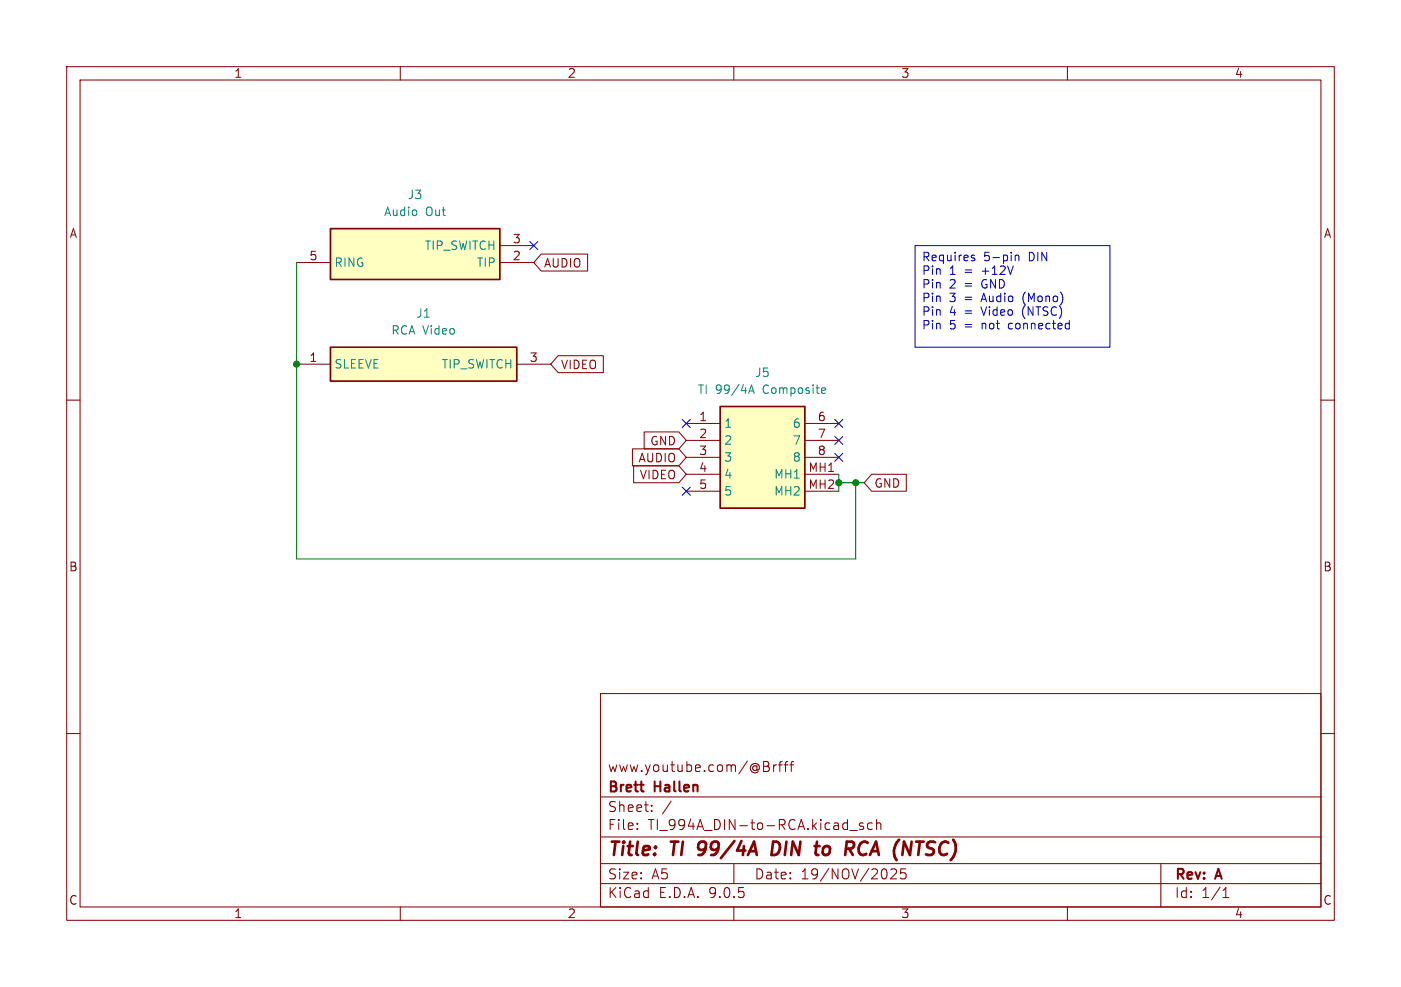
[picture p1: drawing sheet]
<svg xmlns="http://www.w3.org/2000/svg" width="210mm" height="148mm" viewBox="0 0 210 148" stroke-linecap="round" stroke-linejoin="round" font-family="sans-serif">
<g fill="none" stroke="#840000" stroke-width=".15">
<path d="M10 10h190v128h-190zM12 12h186v124h-186zM60 10v2M110 10v2M160 10v2M10 60h2M198 60h2M10 110h2M90 104h108v32h-108zM90 119.5h108M115.2 115v.5M116 114.7v1"/>
<path d="M116.4 114.7l-.3 .1-.1 .2M116.7 114.7h.5M117.2 114.2l-.2 .1-.1 .1v1.3M117.5 114.7h.6M118.1 114.2l-.3 .1-.1 .1v1.3M118.4 114.7h.6M119 114.2l-.3 .1-.1 .1v1.3M198 110h2M60 136v2M90 132.5h108M90 129.5h108M90 125.5h108"/>
<path d="M95.5 124.2v.2M95.5 123.5v.1M97.7 121.5v.2M97.7 120.8v.1M100.6 120.1l-1.3 1.9M110 136v2M110 129.5v3M127.4 124.5h1.1M129.4 123.5l-.4-.1-.2 .2 .1 .2 .5 .2v.3h-.6M130.8 123.5l-.5-.1-.3 .3v.4l.2 .2h.6M131.4 123.5a.37 .37 0 0 1 .6 .1v.8M131.4 122.9v1.5"/>
<path d="M133.5 130.4l.3-.1 .5 .1a.41 .41 0 0 1 0 .5l-.8 .9h.9M135.8 130.3h-.8v.7l.2-.1h.5l.1 .2v.5l-.3 .2h-.3l-.2-.2M160 136v2M174 129.5v6.5M183.3 134.6h.9M183.3 133.5l.5-.4v1.5"/>
</g>
<path d="M104.7 128.2h.4M104.8 126.4l-.1 .2v.7M116.6 126.3l-.7-.1-.3 2h.5l.5-.3M124.1 126.9a.62 .62 0 0 0-.7 .4v.7a.52 .52 0 0 0 .7 .1M129.2 126.3a1.28 1.28 0 0 0-.2 1.8l.3 .1" fill="none" stroke="#840000" stroke-width=".4"/>
<path d="M49.5 52.1h28v5.1h-28z" fill="#ffffc2"/>
<path d="M49.5 52.1h28v5.1h-28z" fill="none" stroke="#840000" stroke-width=".25"/>
<path d="M44.4 54.6h5.1M77.5 54.6h5" fill="none" stroke="#840000" stroke-width=".15"/>
<path d="M107.9 61h12.7v15.2h-12.7z" fill="#ffffc2"/>
<path d="M107.9 61h12.7v15.2h-12.7z" fill="none" stroke="#840000" stroke-width=".25"/>
<path d="M102.9 63.5h5M102.9 66h5M102.9 68.6h5M102.9 71.1h5M102.9 73.7h5M120.6 63.5h5.1M120.6 66h5.1M120.6 68.6h5.1M120.6 71.1h5.1M120.6 73.7h5.1" fill="none" stroke="#840000" stroke-width=".15"/>
<path d="M112.2 59l.4-1.3 .5 1.3M112.3 58.6h.6M123.3 58.2h.4l.1 .3-.6 .1M123.7 58.9l-.4 .1" fill="none" stroke="#008484" stroke-width=".15"/>
<path d="M49.5 34.3h25.4v7.6h-25.4z" fill="#ffffc2"/>
<path d="M49.5 34.3h25.4v7.6h-25.4z" fill="none" stroke="#840000" stroke-width=".25"/>
<path d="M44.4 39.4h5.1M74.9 39.4h5.1M74.9 36.8h5.1M81.1 38.1h7v2.5h-7l-1.1-1.2zM83.7 53.3h6.7v2.6h-6.7l-1.2-1.3zM94.8 67.3h7l1.1 1.3-1.1 1.3h-7zM95 69.8h6.8l1.1 1.3-1.1 1.3h-6.8zM96.6 64.8h5.2l1.1 1.2-1.1 1.3h-5.2zM130.7 71.1h5.2v2.6h-5.2l-1.2-1.3z" fill="none" stroke="#840000" stroke-width=".15"/>
<path d="M44.4 39.4v44.4h83.9v-11.4M125.7 71.1v2.6M125.7 72.4h3.8" fill="none" stroke="#008400" stroke-width=".15"/>
<path d="M79.4 36.2l1.2 1.2M80.6 36.2l-1.2 1.2M102.3 73.1l1.2 1.2M102.3 62.9l1.2 1.2M103.5 73.1l-1.2 1.2M103.5 62.9l-1.2 1.2M125.1 65.4l1.2 1.2M125.1 68l1.2 1.2M125.1 62.9l1.2 1.2M126.3 65.4l-1.2 1.2M126.3 68l-1.2 1.2M126.3 62.9l-1.2 1.2" fill="none" stroke="#000084" stroke-width=".15"/>
<path d="M137.2 36.8h29.2v15.3h-29.2zM145.7 38.6l.3 .1 .1 .2v.1l-.4 .1M145.7 38.3h.4M152.2 38.4l.2-.1h.3v.8M152.2 38.3v.8" fill="none" stroke="#0000c2" stroke-width=".15"/>
<g fill="#008400" stroke="#008400" stroke-width=".15">
<circle cx="44.4" cy="54.6" r=".46"/>
<circle cx="128.3" cy="72.4" r=".46"/>
<circle cx="125.7" cy="72.4" r=".46"/>
</g>
<g font-size="2.8" fill="#840000">
<text x="91" y="128.9">Title:</text>
<text x="100.7" y="128.9">TI</text>
<text x="105.5" y="128.9">99/4A</text>
<text x="117.3" y="128.9">DIN</text>
<text x="124.7" y="128.9">to</text>
<text x="130" y="128.9">RCA</text>
<text x="138" y="128.9">(NTSC)</text>
</g>
<g font-size="2.1" fill="#840000">
<text x="91" y="119.2">Brett</text>
<text x="91" y="116">www.youtube.com/@Brfff</text>
<text x="98.2" y="119.2">Hallen</text>
<text x="91" y="124.7">File:</text>
<text x="91" y="122">Sheet:</text>
<text x="97.1" y="124.7">TI_994A_DIN-to-RCA.kicad_sch</text>
<text x="91" y="134.9">KiCad</text>
<text x="91" y="132.1">Size:</text>
<text x="97.7" y="132.1">A5</text>
<text x="98.7" y="134.9">E.D.A.</text>
<text x="106.3" y="134.9">9.0.5</text>
<text x="113" y="132.1">Date:</text>
<text x="120" y="132.1">19/NOV/2025</text>
<text x="176" y="132.3">Rev:</text>
<text x="176" y="134.9">Id:</text>
<text x="180.1" y="134.9">1/1</text>
<text x="182.4" y="132.3">A</text>
</g>
<g font-size="1.8" fill="#840000">
<text x="35" y="11.9">1</text>
<text x="85" y="11.9">2</text>
<text x="135" y="11.9">3</text>
<text x="185" y="11.9">4</text>
<text x="10.3" y="35.9">A</text>
<text x="198.4" y="35.9">A</text>
<text x="46.3" y="39.1">5</text>
<text x="76.8" y="39.1">2</text>
<text x="76.8" y="36.6">3</text>
<text x="81.4" y="40.3">AUDIO</text>
<text x="46.3" y="54.4">1</text>
<text x="79.3" y="54.4">3</text>
<text x="84" y="55.6">VIDEO</text>
<text x="104.7" y="63.2">1</text>
<text x="104.7" y="65.8">2</text>
<text x="122.5" y="63.2">6</text>
<text x="122.5" y="65.8">7</text>
<text x="95.6" y="69.5">AUDIO</text>
<text x="97.4" y="67">GND</text>
<text x="104.7" y="68.3">3</text>
<text x="104.7" y="70.9">4</text>
<text x="121.1" y="70.9">MH1</text>
<text x="122.5" y="68.3">8</text>
<text x="95.8" y="72.1">VIDEO</text>
<text x="104.7" y="73.4">5</text>
<text x="121.1" y="73.4">MH2</text>
<text x="131" y="73.3">GND</text>
<text x="10.3" y="85.9">B</text>
<text x="198.3" y="85.9">B</text>
<text x="10.3" y="135.9">C</text>
<text x="35" y="137.9">1</text>
<text x="85" y="137.9">2</text>
<text x="135" y="137.9">3</text>
<text x="185" y="137.9">4</text>
<text x="198.3" y="135.9">C</text>
</g>
<g font-size="1.8" fill="#008484">
<text x="57.5" y="32.6">Audio</text>
<text x="61" y="30.1">J3</text>
<text x="63.8" y="32.6">Out</text>
<text x="50" y="40.2">RING</text>
<text x="63.6" y="37.7">TIP_SWITCH</text>
<text x="71.4" y="40.2">TIP</text>
<text x="62.3" y="47.9">J1</text>
<text x="58.6" y="50.4">RCA Video</text>
<text x="50" y="55.5">SLEEVE</text>
<text x="66.1" y="55.5">TIP_SWITCH</text>
<text x="104.5" y="59.3">TI 99/4A</text>
<text x="113.1" y="56.7">J5</text>
<text x="114.5" y="59.3">Composite</text>
<text x="108.5" y="64.4">1</text>
<text x="118.7" y="64.4">6</text>
<text x="108.5" y="66.9">2</text>
<text x="108.5" y="69.4">3</text>
<text x="108.5" y="72">4</text>
<text x="115.9" y="72">MH1</text>
<text x="118.7" y="66.9">7</text>
<text x="118.7" y="69.4">8</text>
<text x="108.5" y="74.5">5</text>
<text x="115.9" y="74.5">MH2</text>
</g>
<g font-size="1.8" fill="#0000c2">
<text x="138.1" y="39.5">Requires</text>
<text x="138.1" y="41.6">Pin</text>
<text x="142.3" y="41.6">1</text>
<text x="144.7" y="41.6">=</text>
<text x="147.4" y="41.6">+12V</text>
<text x="147.4" y="39.5">5-pin</text>
<text x="154.3" y="39.5">DIN</text>
<text x="138.1" y="43.6">Pin</text>
<text x="138.1" y="45.6">Pin</text>
<text x="138.1" y="47.7">Pin</text>
<text x="142.3" y="43.6">2</text>
<text x="142.3" y="45.6">3</text>
<text x="142.3" y="47.7">4</text>
<text x="144.7" y="43.6">=</text>
<text x="144.7" y="45.6">=</text>
<text x="144.7" y="47.7">=</text>
<text x="147.4" y="43.6">GND</text>
<text x="147.4" y="45.6">Audio</text>
<text x="147.4" y="47.7">Video</text>
<text x="153.7" y="47.7">(NTSC)</text>
<text x="153.7" y="45.6">(Mono)</text>
<text x="138.1" y="49.7">Pin</text>
<text x="142.3" y="49.7">5</text>
<text x="144.7" y="49.7">=</text>
<text x="147.4" y="49.7">not</text>
<text x="151.6" y="49.7">connected</text>
</g>
</svg>
